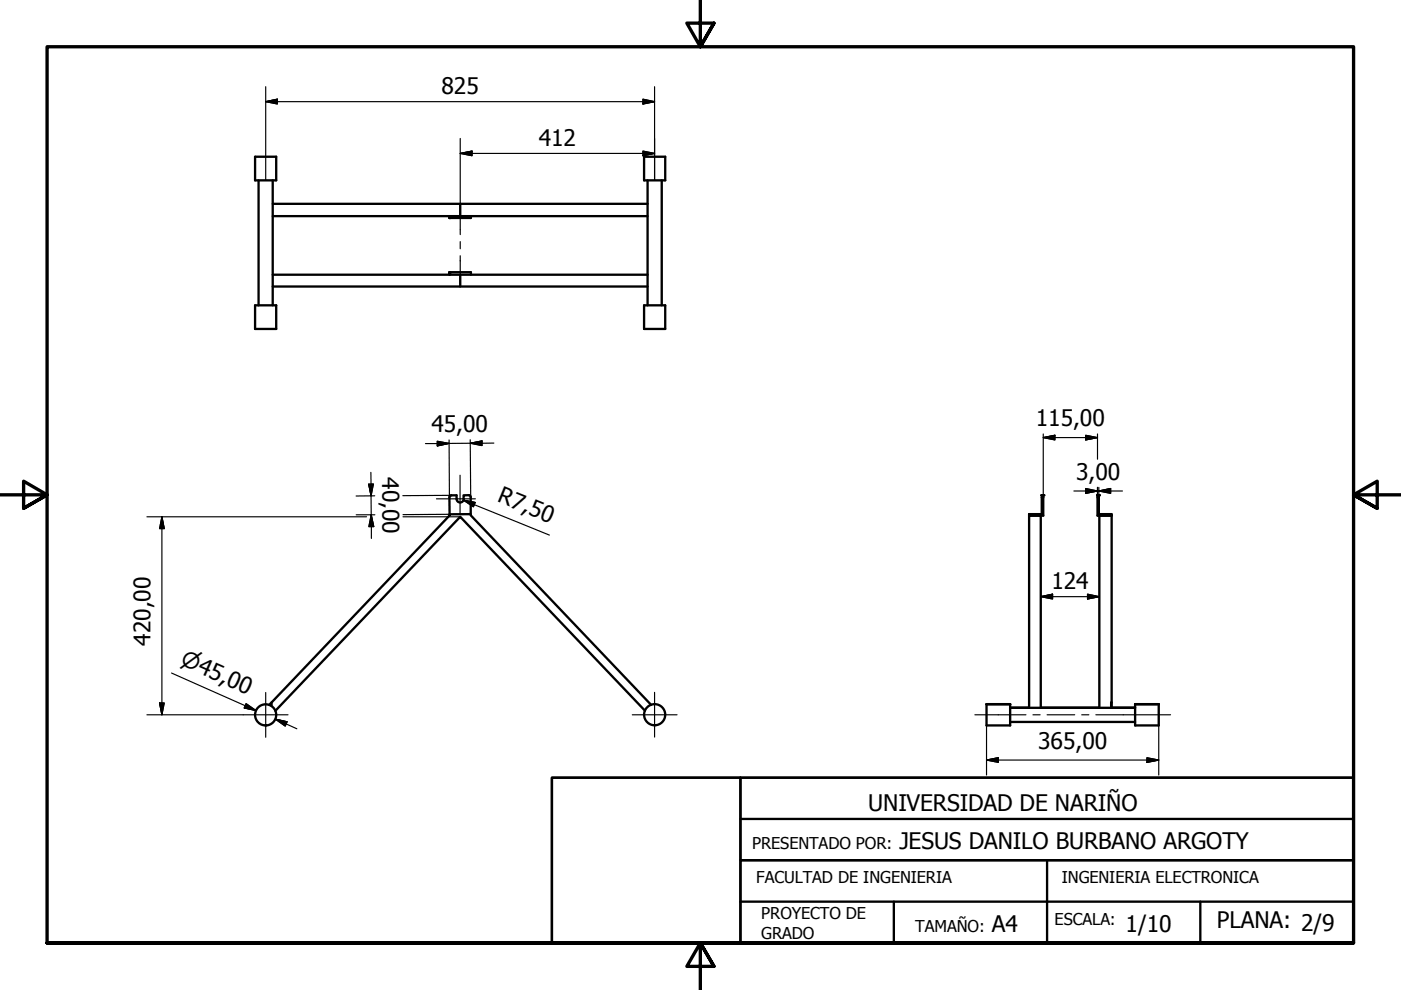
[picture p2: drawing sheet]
<svg xmlns="http://www.w3.org/2000/svg" width="297mm" height="210mm" viewBox="0 0 297 210" stroke-linecap="round" stroke-linejoin="round" font-family="sans-serif">
<!-- layer: Visible (ISO) -->
<g fill="none" stroke="#000" stroke-width=".49">
<path d="M54.1 33.2h4.5v5h-4.5zM54.8 38.2v26.5M57.8 38.2v26.5M136.6 33.2h4.4v5h-4.4zM137.3 38.2v26.5M140.3 38.2v26.5M57.8 58.2h79.5M57.8 45.8h79.5M57.8 43.2h39.8v2.6M95.3 57.7h4.5v.5M95.3 45.9v.3M95.3 57.7v.3"/>
<path d="M95.3 45.9h.1M95.3 58h.1M95.3 57.7v.5v-.2M97.6 58.2v2.5M97.6 43.2h39.7M99.8 45.8v.4h-4.5M54.1 64.7h4.5v5h-4.5zM57.8 60.7h79.5M136.6 64.7h4.4v5h-4.4zM96.8 105.8v-.8h-1.1l-.4 .2v3.8M98.3 105.8a.76 .76 0 0 1-.7 .7 .76 .76 0 0 1-.8-.7M99.8 105.4l-.4-.4h-1.1v.8"/>
<path d="M99.8 105.4v3.6M218.2 109h2.7M218.2 109h.1M220.9 105h.3zM221.2 105v4.3h-3v-.3h2.7M221.2 105h-.3v4M232.7 105h.3zM233 109h2.7zM233 105h-.3v4.3h3v-.3M233 105v4M57.6 148.9l-.5 .5M136.7 150.7l-39.1-41.1-39.2 41.1"/>
<path d="M138 149.4l-38.2-40.1v-.3h-4.5v.3l-37.7 39.6v.8M209.2 149.3h5v4.5h-5zM214.2 150l26.5 .1M214.2 153.1h26.5M218.2 150.1v-40.8h2.5v40.8M233.1 150.1v-40.8h2.6v40.8M235.7 148.9l-.1 1.2M240.7 149.3h5v4.5h-5z"/>
<circle cx="56.3" cy="151.6" r="2.24"/>
<circle cx="138.8" cy="151.5" r="2.24"/>
</g>
<g fill="#000">
<circle cx="95.3" cy="46.2" r=".25"/>
<circle cx="95.3" cy="45.9" r=".25"/>
<circle cx="95.3" cy="57.7" r=".25"/>
<circle cx="95.3" cy="58" r=".25"/>
<circle cx="220.9" cy="105" r=".25"/>
<circle cx="221.2" cy="105" r=".25"/>
<circle cx="232.7" cy="105" r=".25"/>
<circle cx="233" cy="105" r=".25"/>
</g>
<!-- layer: Border (ISO) -->
<path d="M148.5 -.1v10l-2.9-5h5.8l-2.9 5 2.9-5M0 104.9h10l-5-2.9v5.8l5-2.9-5 2.9M297 104.9h-10l5-2.9v5.8l-5-2.9 5 2.9M10 199.9v-190h277v190h-277h277M151.4 204.9l-2.9-5 2.9 5h-5.8l2.9-5v10" fill="none" stroke="#000" stroke-width=".71"/>
<!-- layer: Title (ISO) -->
<path d="M117 164.9h40v35h-40zM117 164.9h170v35h-170zM157 164.9h130v17.5h-130zM157 173.6h130M157 191.2h130M189.5 191.2v8.7h-32.5h130h-130v-17.5h130v17.5M222 182.4v17.5h32.5v-8.7" fill="none" stroke="#000" stroke-width=".49"/>
<!-- layer: Center Mark (ISO) -->
<path d="M92.5 105.8h8.3M97.5 100.8v8.2M51.6 151.6h9.5M56.3 146.8v9.5M134.1 151.6h9.4M138.8 146.8v9.5" fill="none" stroke="#000" stroke-width=".25"/>
<!-- layer: Centerline (ISO) -->
<path d="M97.6 43.7v6M97.6 51.2v1.5M97.6 54.2v6M206.7 151.6h10.8M219 151.6h1.5M222 151.6h5.9M229.3 151.6h1.6M232.3 151.6h15.9" fill="none" stroke="#000" stroke-width=".25"/>
<!-- layer: Dimension (ISO) -->
<g fill="none" stroke="#000" stroke-width=".25">
<path d="M56.3 18.4v19.8M138.8 18.4v19.8M56.3 21.6l2.5-.6v1zM56.3 21.6h82.5M97.6 32.5l2.5-.5v1zM97.6 32.5h41.2M97.6 29.4v14.3M136.3 21l2.5 .6-2.5 .4zM136.3 32l2.5 .5-2.5 .5zM92.7 93.6l2.5 .4-2.5 .5zM95.2 93.3l.1 12.1M99.7 93.2l.1 12.2"/>
<path d="M99.7 94l2.5-.5v1zM104.7 93.9l-14.5 .2M221.2 92.8l2.5-.5v1zM221.2 92.8h11.5M221.2 92v13.4M230.2 92.3l2.5 .5-2.5 .5zM232.7 92v5.4M31.2 109.6h46.5M34.3 109.6l.5 2.5h-1zM34.3 109.6v42M75.5 109.1h4M78.2 102.7l1-.1-.5 2.5z"/>
<path d="M78.6 100.2l.1 14M78.7 109.1l.5 2.6h-1zM79.4 105.1l-3.9 .1M85.4 109.6h12.2M95.3 109l-9.9 .1M95.7 105l-10.3 .1M98.2 106l2.6 .5-.4 1zM98.2 106l18.3 7.5M227.7 104.1h10.3M230.2 103.6l2.5 .5-2.5 .5zM232.7 103.3v2.1M233 104.1l2.5-.5v1z"/>
<path d="M233 103.3v2.1M220.7 126.5l2.5-.5v1zM220.7 126.5h12.4M230.6 126l2.5 .5-2.5 .5zM31.2 151.6h20.4M33.8 149h1l-.5 2.6zM36.4 142.7l17.9 7.9-2.3-1M52.2 149.2l2.1 1.4-2.5-.5zM58.4 152.5l2.5 .5-.4 1zM58.4 152.5l4.5 2M209.2 153.8v10.5M245.7 153.8v10.5"/>
<path d="M209.2 161.1l2.5-.4v.9zM209.2 161.1h36.5M243.2 160.7l2.5 .4-2.5 .5z"/>
</g>
<g fill="#000" stroke="#000" stroke-width=".25">
<path d="M56.3 21.6l2.5-.6zM56.3 21.6l2.5-.6v1zM97.6 32.5l2.5-.5zM97.6 32.5l2.5-.5v1zM136.3 22l2.5-.4zM136.3 21l2.5 .6-2.5 .4zM136.3 33l2.5-.5zM136.3 32l2.5 .5-2.5 .5zM92.7 94.5l2.5-.5zM92.7 93.6l2.5 .4-2.5 .5zM99.7 94l2.5-.5zM99.7 94l2.5-.5v1z"/>
<path d="M221.2 92.8l2.5-.5zM221.2 92.8l2.5-.5v1zM230.2 93.3l2.5-.5zM230.2 92.3l2.5 .5-2.5 .5zM34.3 109.6l.5 2.5zM34.3 109.6l.5 2.5h-1zM78.2 102.7l.5 2.4zM78.2 102.7l1-.1-.5 2.5zM78.7 109.1l.5 2.6zM78.7 109.1l.5 2.6h-1zM98.2 106l2.6 .5zM98.2 106l2.6 .5-.4 1z"/>
<path d="M230.2 104.6l2.5-.5zM230.2 103.6l2.5 .5-2.5 .5zM233 104.1l2.5-.5zM233 104.1l2.5-.5v1zM220.7 126.5l2.5-.5zM220.7 126.5l2.5-.5v1zM230.6 127l2.5-.5zM230.6 126l2.5 .5-2.5 .5zM33.8 149l.5 2.6zM33.8 149h1l-.5 2.6zM51.8 150.1l2.5 .5zM52.2 149.2l2.1 1.4-2.5-.5z"/>
<path d="M58.4 152.5l2.5 .5zM58.4 152.5l2.5 .5-.4 1zM209.2 161.1l2.5-.4zM209.2 161.1l2.5-.4v.9zM243.2 161.6l2.5-.5zM243.2 160.7l2.5 .4-2.5 .5z"/>
</g>
<g font-size="4.8">
<text x="93.6" y="19.9">825</text>
<text x="114.2" y="31">412</text>
<text x="91.5" y="91.7">45,00</text>
<text x="219.6" y="90.4">115,00</text>
<text x="81" y="101.1" transform="rotate(90 81 101.1)">40,00</text>
<text x="228.2" y="101.7">3,00</text>
<text x="105.3" y="106.3" transform="rotate(22 105.3 106.3)">R7,50</text>
<text x="222.9" y="125">124</text>
<text x="31.9" y="136.9" transform="rotate(-90 31.9 136.9)">420,00</text>
<text x="220.1" y="158.8">365,00</text>
<text x="184.1" y="171.9">UNIVERSIDAD DE NARIÑO</text>
<text x="190.7" y="180">JESUS DANILO BURBANO ARGOTY</text>
<text x="210.3" y="197.5">A4</text>
<text x="238.7" y="197.5">1/10</text>
<text x="258" y="196.7">PLANA: 2/9</text>
</g>
<text font-size="4.6" x="38" y="140.8" transform="rotate(24 38 140.8)">⌀45,00</text>
<g font-size="3.5">
<text x="159.5" y="180">PRESENTADO POR:</text>
<text x="160.3" y="187.2">FACULTAD DE INGENIERIA</text>
<text x="225.1" y="187.2">INGENIERIA ELECTRONICA</text>
<text x="161.4" y="194.9">PROYECTO DE</text>
<text x="194.1" y="197.5">TAMAÑO:</text>
<text x="223.6" y="196.2">ESCALA:</text>
<text x="161.4" y="199.1">GRADO</text>
</g>
</svg>
